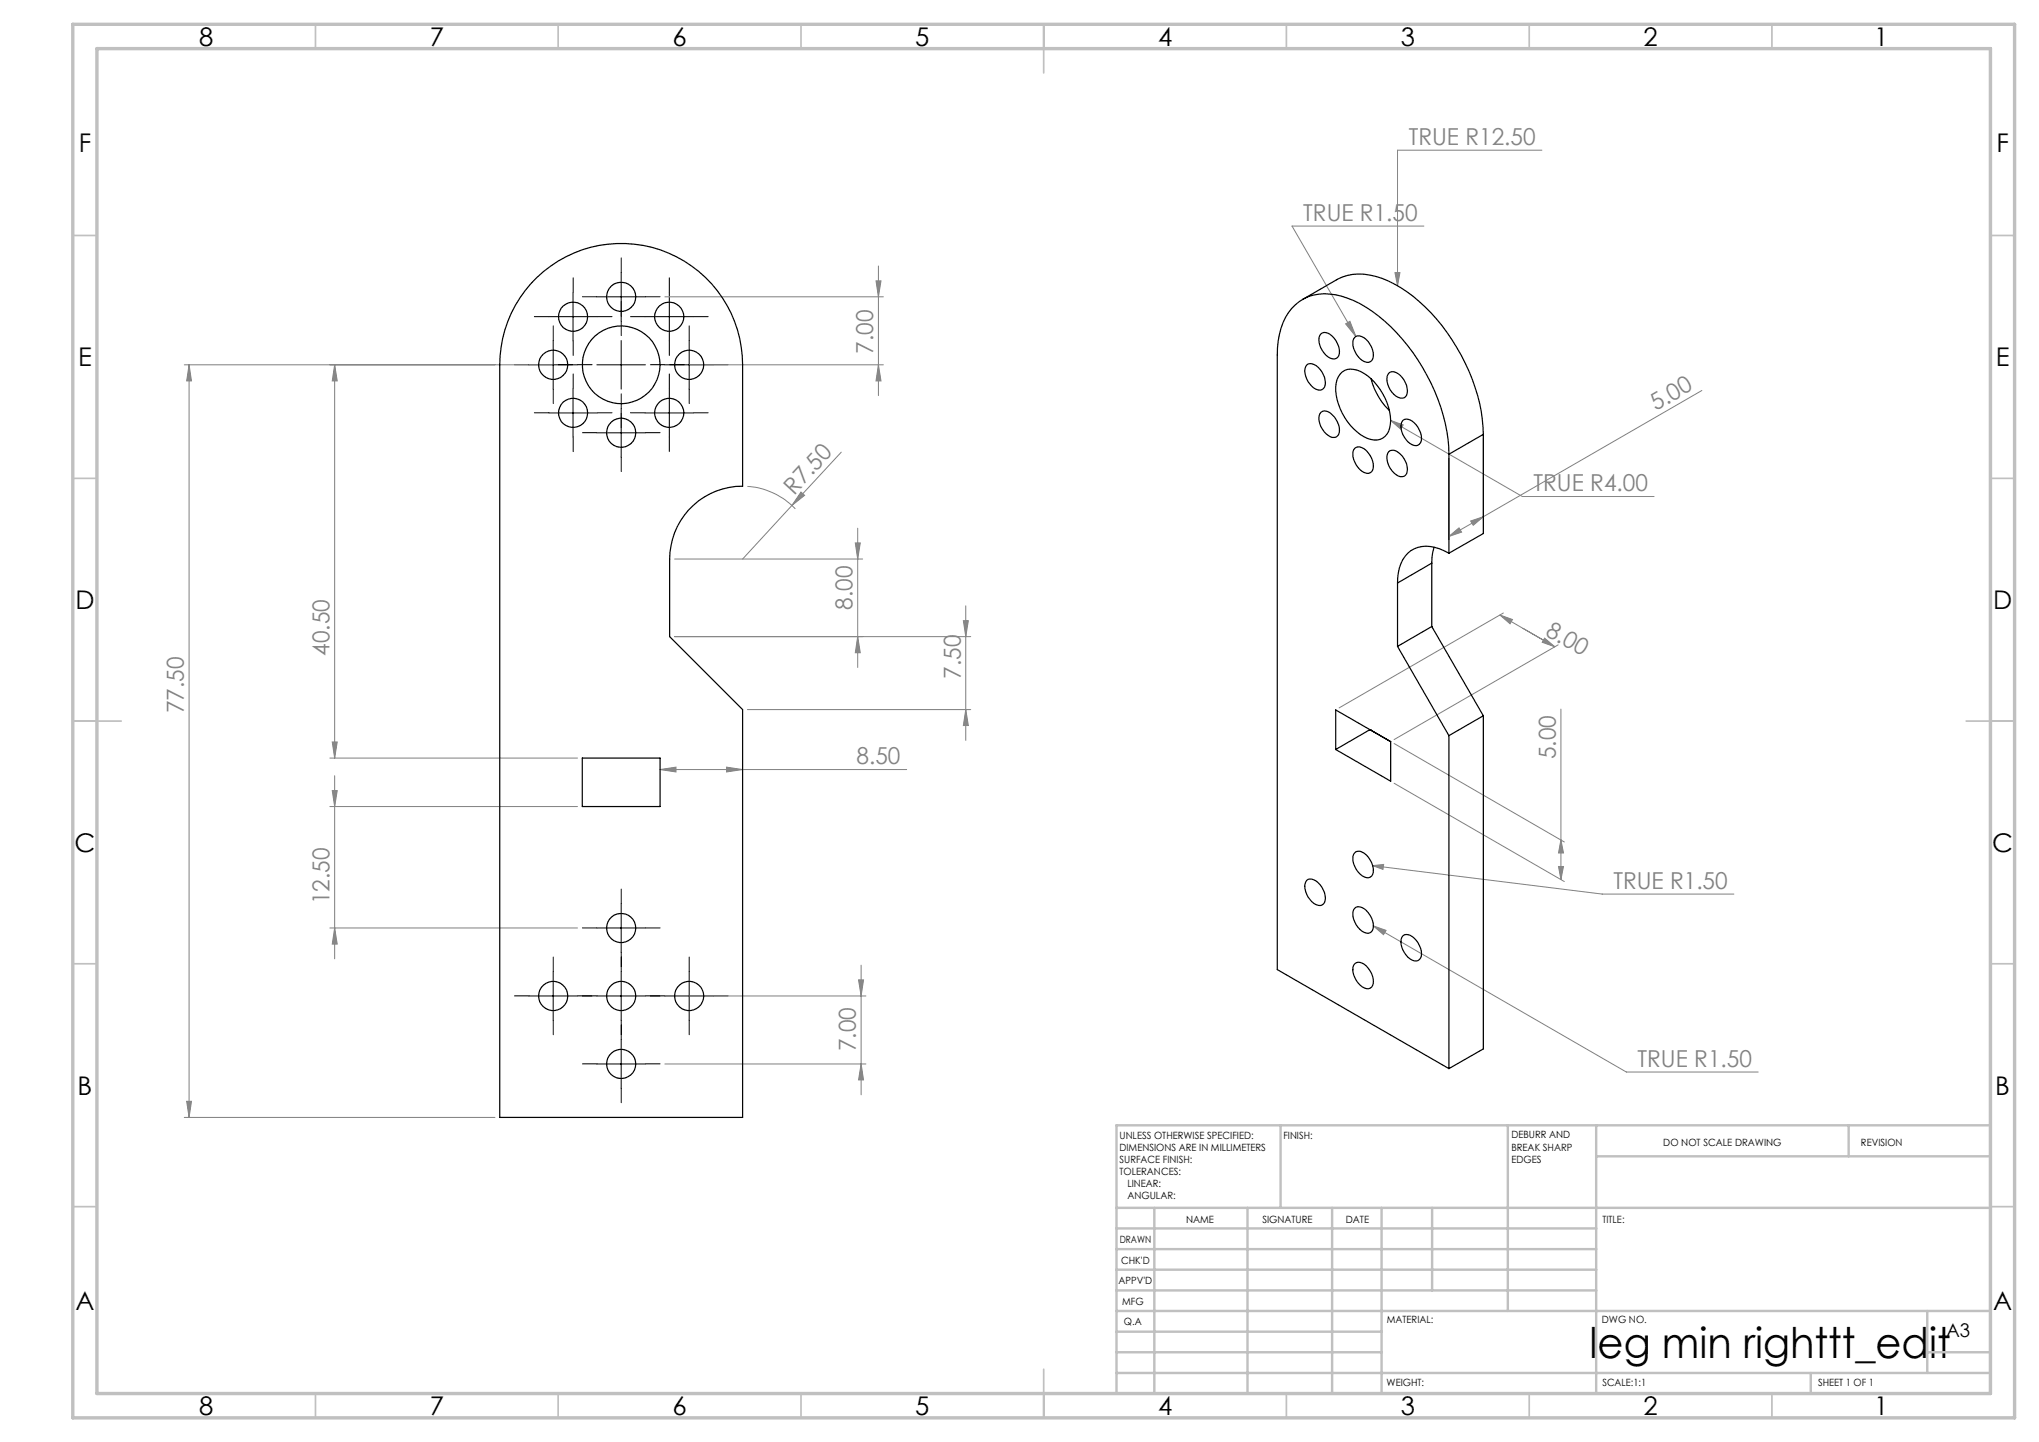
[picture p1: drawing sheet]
<svg xmlns="http://www.w3.org/2000/svg" width="420mm" height="297mm" viewBox="0 0 420 297" stroke-linecap="round" stroke-linejoin="round" font-family="sans-serif">
<g fill="none" stroke="#808080" stroke-width=".21">
<path d="M317.6 30.9h-29.7v27.9M180.4 57.9h1.1l-.6 3.2zM180.9 54.8v26.7M287.3 56.2h1.1l-.5 2.6zM293.3 46.6h-27.2l13.2 22.7M38 75.1h75.9M38.9 75.1l.5 3.4h-.9zM38.9 75.1v155M68.9 75.1v81M68.9 75.1l.6 3.4h-1.1zM136.9 61.1h45.1M142 75.1h40"/>
<path d="M180.9 75.1l.6 3.4h-1.1zM277.2 66.7l.9-.5 1.2 3.1zM173.3 93.1l-20.3 22M286.5 86.6l2.5 .9-.5 .9zM286.5 86.6l27.1 15.7h27.1M298.4 94.4v16.9M305.5 90.3v16.9M350.6 80.4l-45.1 26M139 115.1h38.7M154 100.2a15 15 0 0 1 9.8 4.6M165 101.3l.7 .7-2.6 2.1zM176.2 111.8h1l-.5 3.3z"/>
<path d="M176.7 108.8v28.7M298.4 110.5l2.1-1.8 .6 .9zM302.9 107.3l2.6-.9-2 1.8zM305.5 106.4l-7.1 4.1M139 131.1h61M176.7 131.1l.5 3.3h-1zM198.4 127.8h1.1l-.6 3.3zM198.9 124.8v27.7M309 126.7l2.5 .9-.5 .9zM309 126.7l11.3 6.5M309.7 126.3l-33.9 19.5M318.2 131.4l2.1 1.8-2.6-.9z"/>
<path d="M321 132.8l-33.8 19.5M67.9 156.1h51.1M68.4 152.8h1.1l-.6 3.3zM68.9 159.8v37.7M136 158.5l3.2-.5v1zM136 158.5h50.8M149.6 158l3.4 .5-3.4 .5zM154 146.2h46M198.9 146.2l.6 3.2h-1.1zM287.2 153.1l35 20.3M321.5 146v35.1M67.9 166.1h51.1"/>
<path d="M68.4 162.8h1.1l-.6 3.3zM282.8 178.3l2.2-.3-.1 1.1zM282.8 178.3l47.2 5.8h27.2M287.2 161.3l35 20.3M321 178.5h1.1l-.6 2.6zM321.5 173l.6 2.7h-1.1zM67.9 191.1h51.1M68.9 191.1l.6 3.3h-1.1zM177.4 198.8v26.7M282.9 190.7l2.6 .9-.5 .9zM282.9 190.7l52.1 30.1h27.2M136.9 205.1h41.5"/>
<path d="M136.9 219.1h41.5M176.8 201.8h1.1l-.5 3.3zM177.4 219.1l.5 3.3h-1.1zM38 230.1h64M38.5 226.8h.9l-.5 3.3z"/>
</g>
<g fill="none" stroke="#000" stroke-width=".21" stroke-dasharray="15.2 1.3 1.3 1.3">
<path d="M128 56.1v-3M109 75.1h-3M113.1 65.2h-3M114 70.1v-3M118 75.1h-3M118.1 60.2v-3M118.1 70.2v3M119 75.1h3M123 61.1h-3M123.1 65.2h3M128 65.1v-3M128 66.1v3"/>
<path d="M132.9 65.2h-3M133 61.1h3M137 75.1h-3M137.9 60.2v-3M137.9 70.2v3M138 75.1h3M142 70.1v-3M142.9 65.2h3M147 75.1h3M113.1 85h-3M114 80.1v3M118.1 80v-3"/>
<path d="M118.1 90v3M123 89.1h-3M123.1 85h3M128 85.1v3M128 84.1v-3M128 94.1v3M132.9 85h-3M133 89.1h3M137.9 80v-3M137.9 90v3M142 80.1v3M142.9 85h3"/>
<path d="M123 191.1h-3M128 186.1v-3M128 196.1v3M133 191.1h3M109 205.1h-3M114 200.1v-3M114 210.1v3M119 205.1h3M123 205.1h-3M123 219.1h-3M128 200.1v-3M128 210.1v3"/>
<path d="M128 214.1v-3M133 205.1h3M133 219.1h3M137 205.1h-3M142 200.1v-3M142 210.1v3M147 205.1h3M128 224.1v3"/>
</g>
<g fill="none" stroke="#000" stroke-width=".21">
<path d="M128 56.1v10M108.9 75.1h10.1M113.1 65.2h9.9M113.9 70.1v10M118 60.3v9.9M122.9 75.1h10.1M122.9 61.1h10.1M128 70.1v10M132.9 65.2h9.9M136.9 75.1h10M137.9 60.3v9.9M142 70.1v10"/>
<path d="M113.1 85.1h9.9M118 80v10M122.9 89.1h10.1M128 84.1v10.1M132.9 85.1h9.9M137.9 80v10M122.9 191.1h10.1M128 186.1v10M108.9 205.1h10.1M113.9 200.1v10M122.9 205.1h10.1M122.9 219.1h10.1"/>
<path d="M128 200.1v10M128 214.1v10.1M136.9 205.1h10M142 200.1v10"/>
</g>
<g fill="none" stroke="#c0c0c0" stroke-width=".35">
<path d="M65 5v5M115 5v5M165 5v5M215 5v10M265 5v5M315 5v5M365 5v5M15 48.5h5M410 48.5h5M15 98.5h5M410 98.5h5M15 148.5h10"/>
<path d="M405 148.5h10M15 198.5h5M410 198.5h5M15 248.5h5M410 248.5h5M65 287v5M115 287v5M165 287v5M215 282v10M265 287v5M315 287v5M365 287v5"/>
</g>
<g fill="none" stroke="#c0c0c0" stroke-width=".5">
<path d="M263.8 231.8v17M310.6 231.8v38.2M328.8 231.8v55.2M328.8 238.2h81.2M380.8 231.8v6.4M410 231.8h-180v55.2M230 248.8h180M230 257.3h98.8M230 253h98.8M237.8 248.8v38.2M257 248.8v38.2M274.4 248.8v38.2"/>
<path d="M284.6 248.8v38.2M295 248.8v17M230 265.8h98.8M230 261.5h98.8M230 278.5h54.6M230 274.3h54.6M230 270h180M397 278.5h13M397 270v12.8M230 282.8h180M373 282.8v4.2"/>
</g>
<path d="M15 5h400v287h-400zM20 10h390v277h-390z" fill="none" stroke="#c0c0c0" stroke-width=".7"/>
<g fill="#808080">
<path d="M165 101.3l.7 .7-2.6 2.1z"/>
<path d="M318.2 131.4l2.1 1.8-2.6-.9zM309 126.7l2.5 .9-.5 .9z"/>
<path d="M286.5 86.6l2 1.8 .5-.9zM277.2 66.7l2.1 2.6-1.2-3.1zM282.8 178.3l2.1 .8 .1-1.1zM282.9 190.7l2.1 1.8 .5-.9zM287.3 56.2l.6 2.6 .5-2.6z"/>
<path d="M136 158.5l3.2-.5v1zM149.6 158l3.4 .5-3.4 .5z"/>
<path d="M298.4 110.5l2.1-1.8 .6 .9zM302.9 107.3l2.6-.9-2 1.8z"/>
<path d="M321 178.5h1.1l-.6 2.6zM321.5 173l.6 2.7h-1.1z"/>
<path d="M180.4 57.9h1.1l-.6 3.2zM180.9 75.1l.6 3.4h-1.1zM68.9 75.1l.6 3.4h-1.1zM68.4 152.8h1.1l-.6 3.3zM68.4 162.8h1.1l-.6 3.3zM68.9 191.1l.6 3.3h-1.1zM176.8 201.8h1.1l-.5 3.3zM177.4 219.1l.5 3.3h-1.1zM176.2 111.8h1l-.5 3.3zM176.7 131.1l.5 3.3h-1zM198.4 127.8h1.1l-.6 3.3zM198.9 146.2l.6 3.2h-1.1zM38.9 75.1l.5 3.4h-.9zM38.5 226.8h.9l-.5 3.3z"/>
</g>
<g fill="none" stroke="#000" stroke-width=".25">
<path d="M110.6 57.1a25 25 0 0 1 27.1-5 25 25 0 0 1 15.3 23v25.1a15 15 0 0 0-15.1 14.9v16l15.1 15.1v83.9h-50.1v-155a25.1 25.1 0 0 1 7.7-18zM268.3 61.7l7-4.1a10.6 10.6 0 0 1 9.4-.3 32.5 32.5 0 0 1 15.4 14.3 37 37 0 0 1 5.4 17.9M269.2 75.2a1.78 1.78 0 0 1 2.3 .5 4 4 0 0 1 1.3 4 1.36 1.36 0 0 1-2.1 .2 4.5 4.5 0 0 1-1.9-4zM272.1 68.8a1.72 1.72 0 0 1 2.3 .4 4 4 0 0 1 1.3 4.1 1.36 1.36 0 0 1-2.1 .2 4.2 4.2 0 0 1-1.7-4.4zM276 77a3.6 3.6 0 0 1 5-.1 12.4 12.4 0 0 1 5.4 10.5 3.2 3.2 0 0 1-4.7 2.9 11.8 11.8 0 0 1-6.5-11.4l.2-.7zM279.1 69.5a1.78 1.78 0 0 1 2.3 .5 4.1 4.1 0 0 1 1.3 4 1.33 1.33 0 0 1-2.1 .2 4.4 4.4 0 0 1-1.8-4.4zM282.4 78.1a14 14 0 0 0 3.8 6.4M286.1 76.9a1.72 1.72 0 0 1 2.3 .4 4 4 0 0 1 1.3 4.1 1.39 1.39 0 0 1-2.2 .2 4.3 4.3 0 0 1-1.6-4.4zM272.1 84.9a1.69 1.69 0 0 1 2.3 .5 4 4 0 0 1 1.3 4.1 1.36 1.36 0 0 1-2.1 .2 4.1 4.1 0 0 1-1.7-4.4zM279.1 92.3a1.78 1.78 0 0 1 2.3 .5 4.1 4.1 0 0 1 1.3 4.1 1.33 1.33 0 0 1-2.1 .2 4.4 4.4 0 0 1-1.8-4.5zM286.1 93a1.69 1.69 0 0 1 2.3 .5 4 4 0 0 1 1.3 4.1 1.39 1.39 0 0 1-2.2 .2 4.2 4.2 0 0 1-1.6-4.5zM289 86.6a1.78 1.78 0 0 1 2.3 .5 4 4 0 0 1 1.3 4.1 1.33 1.33 0 0 1-2.1 .2 4.2 4.2 0 0 1-1.8-4.5z"/>
<path d="M298.4 93.6a38.5 38.5 0 0 0-9.5-23.8 27.1 27.1 0 0 0-12.6-8.8 9.8 9.8 0 0 0-9.5 1.8 12.7 12.7 0 0 0-3.7 8.9v128l35.3 20.4M298.4 93.6v20.3M305.5 89.5l-7.1 4.1M305.5 89.5v20.4l-7.1 4M294.9 116l-7 4.1M294.9 116v13M295.4 112.7l-.3 1.1-.2 2.2M298.4 113.9a7.5 7.5 0 0 0-7.8-.5 7.7 7.7 0 0 0-2.7 6.7M287.9 120.1v13M287.9 133.1l10.5 18.4M294.9 129l-7 4.1M294.9 129l10.6 18.4"/>
<path d="M119.9 156.1h16.1v10h-16.1zM275.1 146.2l11.4 6.5v8.2l-11.4-6.5zM282.2 150.3h.1M282.2 150.3l-7.1 4.1M298.4 151.5v68.6M305.5 147.4v68.6l-7.1 4.1M305.5 147.4l-7.1 4.1M279.1 175.6a1.69 1.69 0 0 1 2.3 .5 4.1 4.1 0 0 1 1.3 4.1 1.33 1.33 0 0 1-2.1 .2 4.4 4.4 0 0 1-1.8-4.5zM269.2 181.3a1.78 1.78 0 0 1 2.3 .5 4 4 0 0 1 1.3 4.1 1.36 1.36 0 0 1-2.1 .2 4.5 4.5 0 0 1-1.9-4zM279.1 198.5a1.78 1.78 0 0 1 2.3 .5 4.1 4.1 0 0 1 1.3 4 1.33 1.33 0 0 1-2.1 .2 4.4 4.4 0 0 1-1.8-4.4zM279.1 187a1.78 1.78 0 0 1 2.3 .5 4.1 4.1 0 0 1 1.3 4.1 1.33 1.33 0 0 1-2.1 .2 4.4 4.4 0 0 1-1.8-4.4zM289 192.8a1.78 1.78 0 0 1 2.3 .4 4 4 0 0 1 1.3 4.1 1.33 1.33 0 0 1-2.1 .2 4.2 4.2 0 0 1-1.8-4.4z"/>
<circle cx="113.9" cy="75.1" r="3"/>
<circle cx="118" cy="65.2" r="2.99"/>
<circle cx="127.9" cy="61.1" r="3"/>
<circle cx="128" cy="75.1" r="8"/>
<circle cx="137.9" cy="65.2" r="3"/>
<circle cx="141.9" cy="75.1" r="3"/>
<circle cx="118" cy="85" r="2.99"/>
<circle cx="127.9" cy="89.1" r="3"/>
<circle cx="137.9" cy="85" r="3"/>
<circle cx="127.9" cy="191.1" r="3"/>
<circle cx="114" cy="205.1" r="3"/>
<circle cx="127.9" cy="205.1" r="3"/>
<circle cx="127.9" cy="219.1" r="2.99"/>
<circle cx="142" cy="205.1" r="3"/>
</g>
<text font-size="8.7" x="327.4" y="279.6">leg min righttt_edit</text>
<g font-size="5.3">
<text x="41" y="9.5">8</text>
<text x="88.5" y="9.5">7</text>
<text x="138.5" y="9.5">6</text>
<text x="188.5" y="9.5">5</text>
<text x="238.5" y="9.5">4</text>
<text x="288.5" y="9.5">3</text>
<text x="338.5" y="9.5">2</text>
<text x="386" y="9.5">1</text>
<text x="16.2" y="31.2">F</text>
<text x="411.2" y="31.2">F</text>
<text x="16.1" y="75.5">E</text>
<text x="411.1" y="75.5">E</text>
<text x="15.5" y="125.5">D</text>
<text x="410.5" y="125.5">D</text>
<text x="15.4" y="175.5">C</text>
<text x="410.4" y="175.5">C</text>
<text x="16" y="225.5">B</text>
<text x="411" y="225.5">B</text>
<text x="15.5" y="269.7">A</text>
<text x="410.5" y="269.7">A</text>
<text x="41" y="291.5">8</text>
<text x="88.5" y="291.5">7</text>
<text x="138.5" y="291.5">6</text>
<text x="188.5" y="291.5">5</text>
<text x="238.5" y="291.5">4</text>
<text x="288.5" y="291.5">3</text>
<text x="338.5" y="291.5">2</text>
<text x="386" y="291.5">1</text>
</g>
<g font-size="4.8" fill="#808080">
<text x="290.2" y="29.9">TRUE R12.50</text>
<text x="268.5" y="45.5">TRUE R1.50</text>
<text x="179.9" y="72.8" transform="rotate(-90 179.9 72.8)">7.00</text>
<text x="341.1" y="84.6" transform="rotate(-30 341.1 84.6)">5.00</text>
<text x="315.9" y="101.2">TRUE R4.00</text>
<text x="163.6" y="102.1" transform="rotate(-47 163.6 102.1)">R7.50</text>
<text x="175.6" y="125.6" transform="rotate(-90 175.6 125.6)">8.00</text>
<text x="318.2" y="130.7" transform="rotate(30 318.2 130.7)">8.00</text>
<text x="67.9" y="135" transform="rotate(-90 67.9 135)">40.50</text>
<text x="197.9" y="139.8" transform="rotate(-90 197.9 139.8)">7.50</text>
<text x="37.9" y="146.9" transform="rotate(-90 37.9 146.9)">77.50</text>
<text x="176.4" y="157.4">8.50</text>
<text x="320.5" y="156.4" transform="rotate(-90 320.5 156.4)">5.00</text>
<text x="332.3" y="183">TRUE R1.50</text>
<text x="67.9" y="186.3" transform="rotate(-90 67.9 186.3)">12.50</text>
<text x="176.3" y="216.5" transform="rotate(-90 176.3 216.5)">7.00</text>
<text x="337.3" y="219.7">TRUE R1.50</text>
</g>
<text font-size="3.9" x="400.9" y="275.5">A3</text>
<g font-size="2.1">
<text x="230.6" y="234.6">UNLESS OTHERWISE SPECIFIED:</text>
<text x="230.6" y="237.1">DIMENSIONS ARE IN MILLIMETERS</text>
<text x="230.6" y="239.5">SURFACE FINISH:</text>
<text x="264.4" y="234.5">FINISH:</text>
<text x="311.3" y="234.5">DEBURR AND</text>
<text x="311.3" y="237">BREAK SHARP</text>
<text x="311.3" y="239.5">EDGES</text>
<text x="342.6" y="235.9">DO NOT SCALE DRAWING</text>
<text x="383.3" y="236.1">REVISION</text>
<text x="230.6" y="242">TOLERANCES:</text>
<text x="232.2" y="244.5">LINEAR:</text>
<text x="232.2" y="247">ANGULAR:</text>
<text x="244.3" y="252">NAME</text>
<text x="260" y="251.9">SIGNATURE</text>
<text x="277.2" y="251.9">DATE</text>
<text x="330.1" y="251.9">TITLE:</text>
<text x="230.6" y="256.1">DRAWN</text>
<text x="230.9" y="260.3">CHK'D</text>
<text x="230.4" y="264.4">APPV'D</text>
<text x="231.1" y="268.8">MFG</text>
<text x="231.5" y="273">Q.A</text>
<text x="285.6" y="272.5">MATERIAL:</text>
<text x="330" y="272.5">DWG NO.</text>
<text x="285.6" y="285.5">WEIGHT:</text>
<text x="330.1" y="285.6">SCALE:1:1</text>
<text x="374.5" y="285.6">SHEET 1 OF 1</text>
</g>
</svg>
